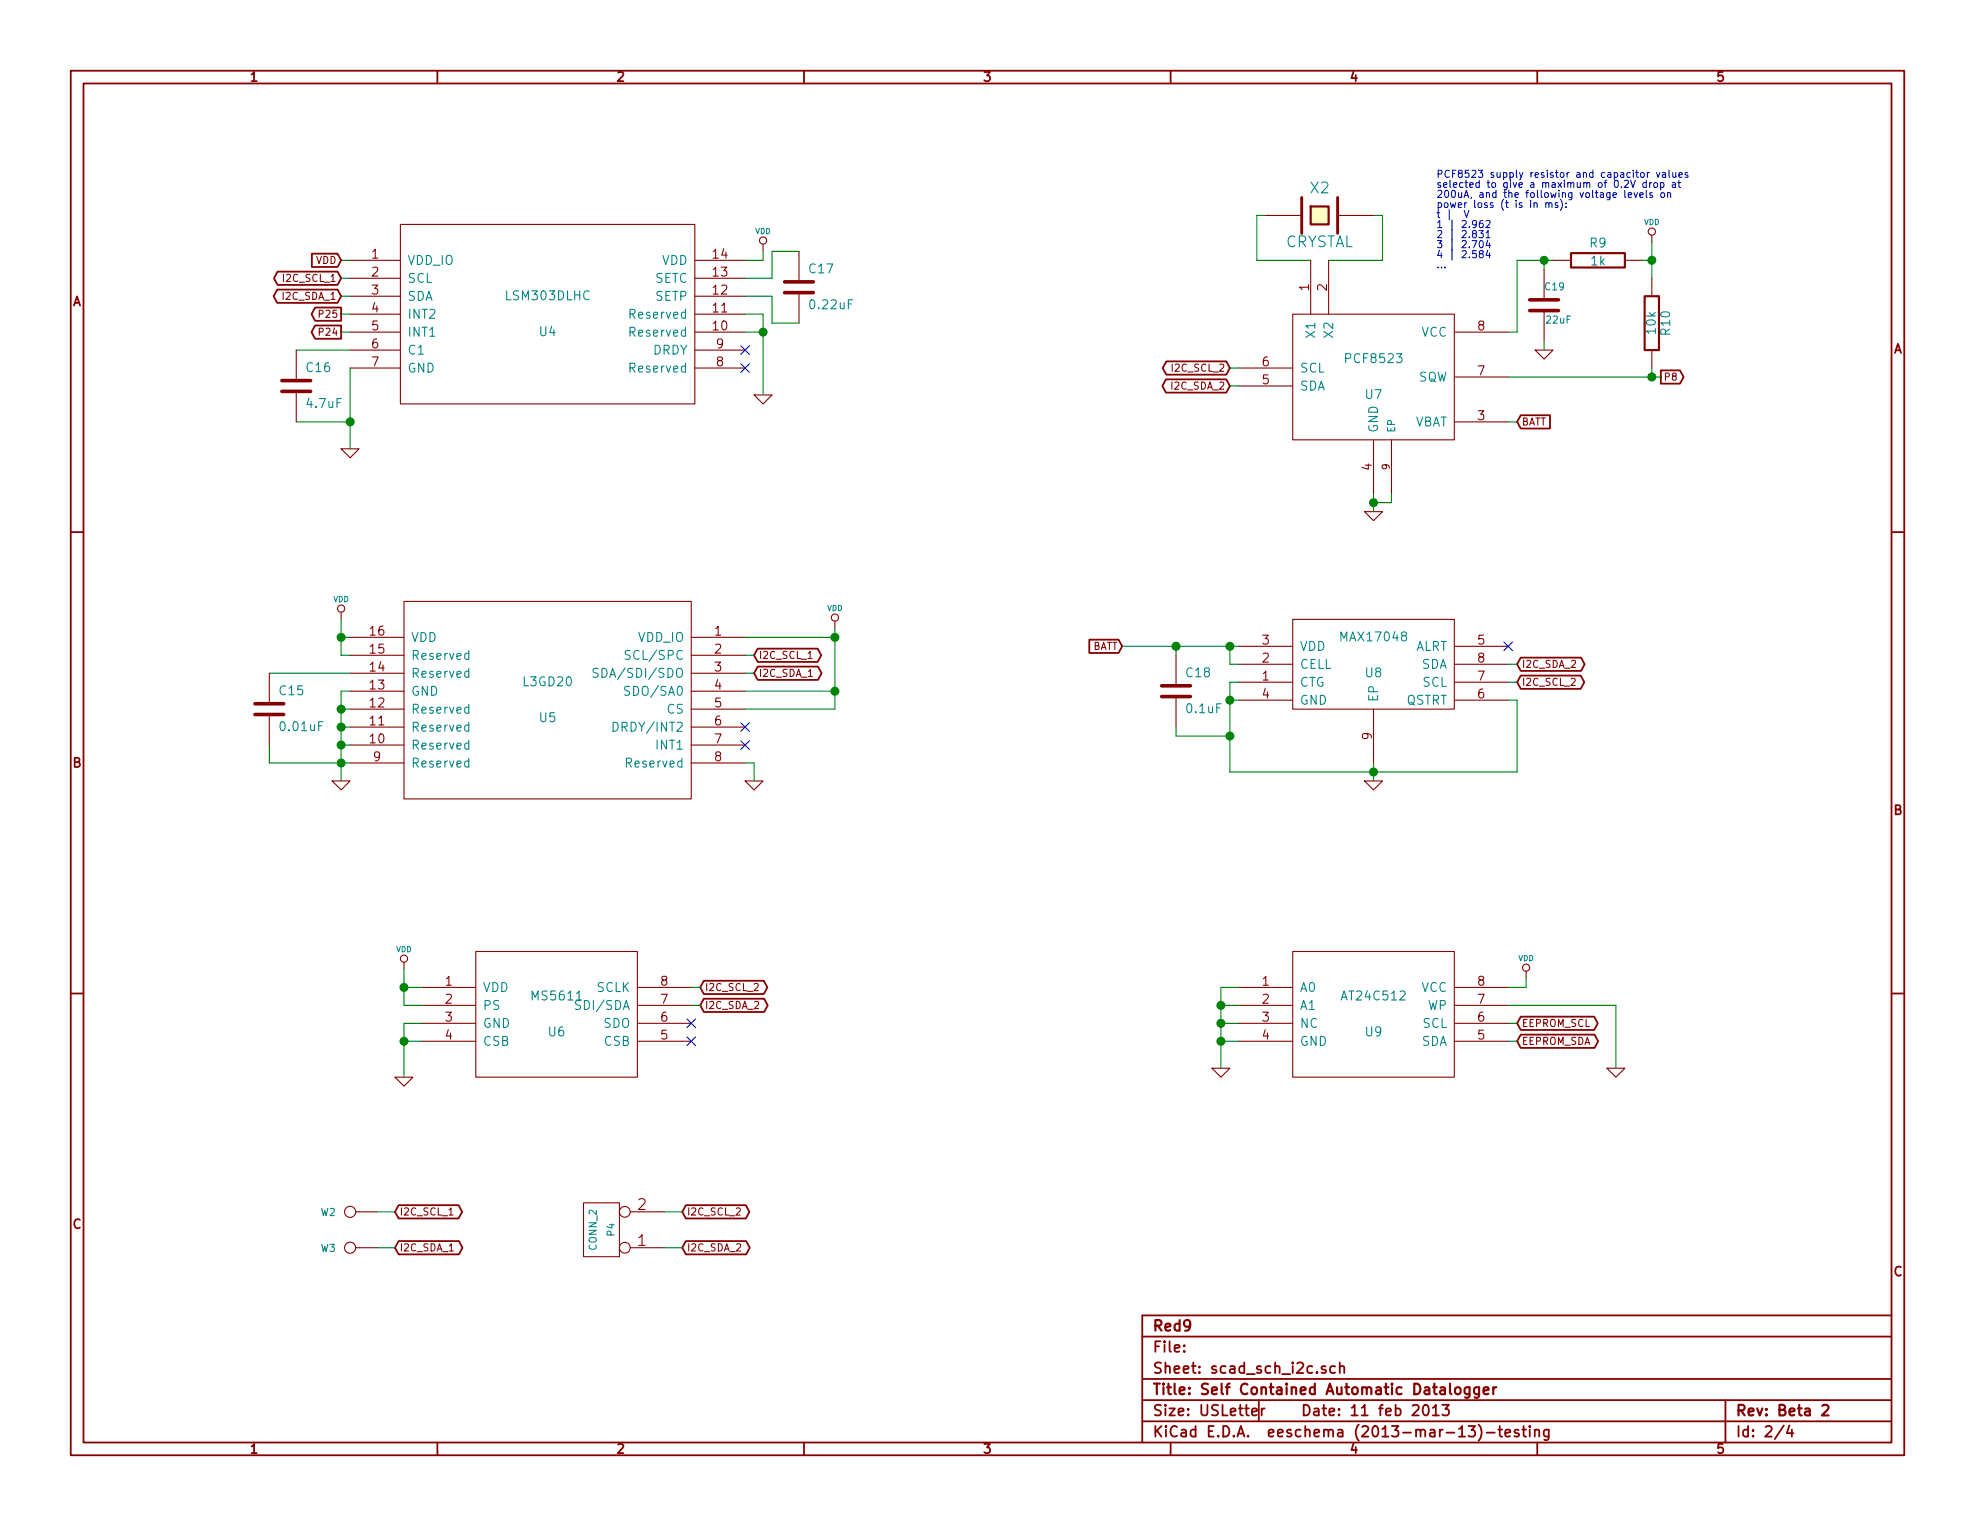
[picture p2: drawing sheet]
EESchema Schematic File Version 2
LIBS:srlm
LIBS:power
LIBS:device
LIBS:transistors
LIBS:conn
LIBS:linear
LIBS:regul
LIBS:74xx
LIBS:cmos4000
LIBS:adc-dac
LIBS:memory
LIBS:xilinx
LIBS:special
LIBS:microcontrollers
LIBS:dsp
LIBS:microchip
LIBS:analog_switches
LIBS:motorola
LIBS:texas
LIBS:intel
LIBS:audio
LIBS:interface
LIBS:digital-audio
LIBS:philips
LIBS:display
LIBS:cypress
LIBS:siliconi
LIBS:opto
LIBS:atmel
LIBS:contrib
LIBS:valves
LIBS:open-project
LIBS:scad-cache
EELAYER 24 0
EELAYER END
$Descr USLetter 11000 8500
encoding utf-8
Sheet 2 4
Title "Self Contained Automatic Datalogger"
Date "11 feb 2013"
Rev "Beta 2"
Comp "Red9"
Comment1 ""
Comment2 ""
Comment3 ""
Comment4 ""
$EndDescr
$Comp
L MS5611 U6
U 1 1
P 3100 5650
F 0 "U6" H 3100 5550 50  0000 C CNN
F 1 "MS5611" H 3100 5750 50  0000 C CNN
F 2 "MS5611" H 3100 5650 50  0001 C CNN
F 3 "DOCUMENTATION" H 3100 5650 50  0001 C CNN
	1    3100 5650
	1    0    0    -1  
$EndComp
$Comp
L GND #PWR024
U 1 1
P 6800 5950
F 0 "#PWR024" H 6800 5950 30  0001 C CNN
F 1 "GND" H 6800 5880 30  0001 C CNN
F 2 "" H 6800 5950 60  0001 C CNN
F 3 "" H 6800 5950 60  0001 C CNN
	1    6800 5950
	1    0    0    -1  
$EndComp
Text GLabel 4200 3650 2    40   3State ~ 0
I2C_SCL_1
Text GLabel 4200 3750 2    40   3State ~ 0
I2C_SDA_1
$Comp
L GND #PWR025
U 1 1
P 4200 4350
F 0 "#PWR025" H 4200 4350 30  0001 C CNN
F 1 "GND" H 4200 4280 30  0001 C CNN
F 2 "" H 4200 4350 60  0001 C CNN
F 3 "" H 4200 4350 60  0001 C CNN
	1    4200 4350
	1    0    0    -1  
$EndComp
$Comp
L GND #PWR026
U 1 1
P 1900 4350
F 0 "#PWR026" H 1900 4350 30  0001 C CNN
F 1 "GND" H 1900 4280 30  0001 C CNN
F 2 "" H 1900 4350 60  0001 C CNN
F 3 "" H 1900 4350 60  0001 C CNN
	1    1900 4350
	1    0    0    -1  
$EndComp
$Comp
L GND #PWR027
U 1 1
P 2250 6000
F 0 "#PWR027" H 2250 6000 30  0001 C CNN
F 1 "GND" H 2250 5930 30  0001 C CNN
F 2 "" H 2250 6000 60  0001 C CNN
F 3 "" H 2250 6000 60  0001 C CNN
	1    2250 6000
	1    0    0    -1  
$EndComp
Text GLabel 3900 5600 2    40   3State ~ 0
I2C_SDA_2
Text GLabel 3900 5500 2    40   3State ~ 0
I2C_SCL_2
NoConn ~ 3850 5700
NoConn ~ 3850 5800
$Comp
L GND #PWR028
U 1 1
P 9000 5950
F 0 "#PWR028" H 9000 5950 30  0001 C CNN
F 1 "GND" H 9000 5880 30  0001 C CNN
F 2 "" H 9000 5950 60  0001 C CNN
F 3 "" H 9000 5950 60  0001 C CNN
	1    9000 5950
	1    0    0    -1  
$EndComp
Text GLabel 8450 5700 2    40   3State ~ 0
EEPROM_SCL
Text GLabel 8450 5800 2    40   3State ~ 0
EEPROM_SDA
$Comp
L LSM303DLHC U4
U 1 1
P 3050 1750
F 0 "U4" H 3050 1650 50  0000 C CNN
F 1 "LSM303DLHC" H 3050 1850 50  0000 C CNN
F 2 "LGA-14" H 3050 1750 50  0001 C CNN
F 3 "DOCUMENTATION" H 3050 1750 50  0001 C CNN
	1    3050 1750
	1    0    0    -1  
$EndComp
Text GLabel 1900 1450 0    40   Input ~ 0
VDD
Text GLabel 1900 1550 0    40   3State ~ 0
I2C_SCL_1
Text GLabel 1900 1650 0    40   3State ~ 0
I2C_SDA_1
$Comp
L GND #PWR029
U 1 1
P 1950 2500
F 0 "#PWR029" H 1950 2500 30  0001 C CNN
F 1 "GND" H 1950 2430 30  0001 C CNN
F 2 "" H 1950 2500 60  0001 C CNN
F 3 "" H 1950 2500 60  0001 C CNN
	1    1950 2500
	1    0    0    -1  
$EndComp
NoConn ~ 4150 2050
$Comp
L GND #PWR030
U 1 1
P 4250 2200
F 0 "#PWR030" H 4250 2200 30  0001 C CNN
F 1 "GND" H 4250 2130 30  0001 C CNN
F 2 "" H 4250 2200 60  0001 C CNN
F 3 "" H 4250 2200 60  0001 C CNN
	1    4250 2200
	1    0    0    -1  
$EndComp
$Comp
L C C17
U 1 1
P 4450 1600
F 0 "C17" H 4500 1700 50  0000 L CNN
F 1 "0.22uF" H 4500 1500 50  0000 L CNN
F 2 "SM0603_Capa" H 4450 1600 30  0001 C CNN
F 3 "" H 4450 1600 60  0001 C CNN
	1    4450 1600
	1    0    0    -1  
$EndComp
$Comp
L VDD #PWR031
U 1 1
P 2250 5400
F 0 "#PWR031" H 2250 5500 30  0001 C CNN
F 1 "VDD" H 2250 5510 30  0000 C CNN
F 2 "" H 2250 5400 60  0001 C CNN
F 3 "" H 2250 5400 60  0001 C CNN
	1    2250 5400
	1    0    0    -1  
$EndComp
$Comp
L VDD #PWR032
U 1 1
P 8500 5450
F 0 "#PWR032" H 8500 5550 30  0001 C CNN
F 1 "VDD" H 8500 5560 30  0000 C CNN
F 2 "" H 8500 5450 60  0001 C CNN
F 3 "" H 8500 5450 60  0001 C CNN
	1    8500 5450
	1    0    0    -1  
$EndComp
$Comp
L VDD #PWR033
U 1 1
P 4250 1400
F 0 "#PWR033" H 4250 1500 30  0001 C CNN
F 1 "VDD" H 4250 1510 30  0000 C CNN
F 2 "" H 4250 1400 60  0001 C CNN
F 3 "" H 4250 1400 60  0001 C CNN
	1    4250 1400
	1    0    0    -1  
$EndComp
$Comp
L VDD #PWR034
U 1 1
P 1900 3450
F 0 "#PWR034" H 1900 3550 30  0001 C CNN
F 1 "VDD" H 1900 3560 30  0000 C CNN
F 2 "" H 1900 3450 60  0001 C CNN
F 3 "" H 1900 3450 60  0001 C CNN
	1    1900 3450
	1    0    0    -1  
$EndComp
$Comp
L L3GD20 U5
U 1 1
P 3050 3900
F 0 "U5" H 3050 3800 50  0000 C CNN
F 1 "L3GD20" H 3050 4000 50  0000 C CNN
F 2 "LGA-16" H 3050 3900 50  0001 C CNN
F 3 "DOCUMENTATION" H 3050 3900 50  0001 C CNN
	1    3050 3900
	-1   0    0    -1  
$EndComp
$Comp
L VDD #PWR035
U 1 1
P 4650 3500
F 0 "#PWR035" H 4650 3600 30  0001 C CNN
F 1 "VDD" H 4650 3610 30  0000 C CNN
F 2 "" H 4650 3500 60  0001 C CNN
F 3 "" H 4650 3500 60  0001 C CNN
	1    4650 3500
	1    0    0    -1  
$EndComp
Text GLabel 1900 1750 0    40   Output ~ 0
P25
Text GLabel 1900 1850 0    40   Output ~ 0
P24
$Comp
L R R10
U 1 1
P 9200 1800
F 0 "R10" V 9280 1800 50  0000 C CNN
F 1 "10k" V 9200 1800 50  0000 C CNN
F 2 "SM0603" V 9300 1800 50  0001 C CNN
F 3 "" H 9200 1800 60  0001 C CNN
	1    9200 1800
	1    0    0    -1  
$EndComp
$Comp
L GND #PWR036
U 1 1
P 7650 2850
F 0 "#PWR036" H 7650 2850 30  0001 C CNN
F 1 "GND" H 7650 2780 30  0001 C CNN
F 2 "" H 7650 2850 60  0001 C CNN
F 3 "" H 7650 2850 60  0001 C CNN
	1    7650 2850
	1    0    0    -1  
$EndComp
$Comp
L VDD #PWR037
U 1 1
P 9200 1350
F 0 "#PWR037" H 9200 1450 30  0001 C CNN
F 1 "VDD" H 9200 1460 30  0000 C CNN
F 2 "" H 9200 1350 60  0001 C CNN
F 3 "" H 9200 1350 60  0001 C CNN
	1    9200 1350
	1    0    0    -1  
$EndComp
Text GLabel 6850 2150 0    40   3State ~ 0
I2C_SDA_2
Text GLabel 6850 2050 0    40   3State ~ 0
I2C_SCL_2
Text GLabel 9250 2100 2    40   Output ~ 0
P8
Wire Wire Line
	1950 3750 1500 3750
Wire Wire Line
	4150 3650 4200 3650
Wire Wire Line
	4200 3750 4150 3750
Wire Wire Line
	4150 4250 4200 4250
Wire Wire Line
	4200 4250 4200 4350
Wire Wire Line
	1500 4250 1950 4250
Wire Wire Line
	1900 3850 1900 4350
Wire Wire Line
	1950 4150 1900 4150
Connection ~ 1900 4250
Wire Wire Line
	1950 4050 1900 4050
Connection ~ 1900 4150
Wire Wire Line
	1950 3950 1900 3950
Connection ~ 1900 4050
Wire Wire Line
	1950 3850 1900 3850
Connection ~ 1900 3950
Wire Wire Line
	1500 4150 1500 4250
Wire Wire Line
	2350 5700 2250 5700
Wire Wire Line
	2250 5700 2250 6000
Wire Wire Line
	2350 5800 2250 5800
Connection ~ 2250 5800
Wire Wire Line
	3850 5500 3900 5500
Wire Wire Line
	3900 5600 3850 5600
Wire Wire Line
	6900 5500 6800 5500
Wire Wire Line
	6800 5500 6800 5950
Wire Wire Line
	6900 5600 6800 5600
Connection ~ 6800 5600
Wire Wire Line
	6800 5700 6900 5700
Connection ~ 6800 5700
Wire Wire Line
	6900 5800 6800 5800
Connection ~ 6800 5800
Wire Wire Line
	8400 5600 9000 5600
Wire Wire Line
	8450 5700 8400 5700
Wire Wire Line
	8400 5800 8450 5800
Wire Wire Line
	1950 2050 1950 2500
Wire Wire Line
	1950 1650 1900 1650
Wire Wire Line
	1900 1550 1950 1550
Wire Wire Line
	1950 1450 1900 1450
Wire Wire Line
	4150 1850 4250 1850
Wire Wire Line
	4250 1750 4250 2200
Wire Wire Line
	4150 1750 4250 1750
Connection ~ 4250 1850
Wire Wire Line
	1950 1950 1650 1950
Wire Wire Line
	1650 2350 1950 2350
Connection ~ 1950 2350
Wire Wire Line
	2250 5400 2250 5600
Wire Wire Line
	2250 5600 2350 5600
Wire Wire Line
	2350 5500 2250 5500
Connection ~ 2250 5500
Wire Wire Line
	8500 5450 8500 5500
Wire Wire Line
	8500 5500 8400 5500
Wire Wire Line
	4150 1450 4250 1450
Wire Wire Line
	4250 1450 4250 1400
Wire Wire Line
	4450 1400 4300 1400
Wire Wire Line
	4300 1400 4300 1550
Wire Wire Line
	4300 1550 4150 1550
Wire Wire Line
	4150 1650 4300 1650
Wire Wire Line
	4300 1650 4300 1800
Wire Wire Line
	4300 1800 4450 1800
Wire Wire Line
	1900 3450 1900 3650
Wire Wire Line
	1900 3650 1950 3650
Wire Wire Line
	1950 3550 1900 3550
Connection ~ 1900 3550
Wire Wire Line
	4150 3550 4650 3550
Wire Wire Line
	4150 3850 4650 3850
Wire Wire Line
	4650 3950 4150 3950
Wire Wire Line
	1950 1850 1900 1850
Wire Wire Line
	1900 1750 1950 1750
Wire Wire Line
	7650 2750 7650 2850
Wire Wire Line
	8400 2100 9250 2100
Wire Wire Line
	9200 2100 9200 2050
Wire Wire Line
	6900 2150 6850 2150
Wire Wire Line
	6850 2050 6900 2050
Connection ~ 9200 2100
$Comp
L R R9
U 1 1
P 8900 1450
F 0 "R9" V 9000 1450 50  0000 C CNN
F 1 "1k" V 8900 1450 50  0000 C CNN
F 2 "SM0603" V 9000 1450 50  0001 C CNN
F 3 "" H 8900 1450 60  0001 C CNN
	1    8900 1450
	0    -1   -1   0   
$EndComp
Text Notes 8000 1000 0    40   ~ 0
PCF8523 supply resistor and capacitor values\nselected to give a maximum of 0.2V drop at\n200uA, and the following voltage levels on\npower loss (t is in ms):\nt |  V\n1 | 2.962\n2 | 2.831\n3 | 2.704\n4 | 2.584\n...\n
$Comp
L GND #PWR038
U 1 1
P 8600 1950
F 0 "#PWR038" H 8600 1950 30  0001 C CNN
F 1 "GND" H 8600 1880 30  0001 C CNN
F 2 "" H 8600 1950 60  0001 C CNN
F 3 "" H 8600 1950 60  0001 C CNN
	1    8600 1950
	1    0    0    -1  
$EndComp
Wire Wire Line
	8450 1450 8650 1450
Wire Wire Line
	8450 1450 8450 1850
Wire Wire Line
	8450 1850 8400 1850
Wire Wire Line
	8600 1450 8600 1500
Connection ~ 8600 1450
Wire Wire Line
	8600 1900 8600 1950
Wire Wire Line
	9200 1350 9200 1550
Wire Wire Line
	9150 1450 9200 1450
Connection ~ 9200 1450
Wire Wire Line
	7650 1200 7700 1200
Wire Wire Line
	7700 1200 7700 1450
Wire Wire Line
	7700 1450 7400 1450
Wire Wire Line
	7300 1450 7000 1450
Wire Wire Line
	7000 1450 7000 1200
Wire Wire Line
	7000 1200 7050 1200
$Comp
L C C15
U 1 1
P 1500 3950
F 0 "C15" H 1550 4050 50  0000 L CNN
F 1 "0.01uF" H 1550 3850 50  0000 L CNN
F 2 "SM0603_Capa" H 1550 3950 50  0001 C CNN
F 3 "" H 1500 3950 60  0001 C CNN
	1    1500 3950
	1    0    0    -1  
$EndComp
$Comp
L C C16
U 1 1
P 1650 2150
F 0 "C16" H 1700 2250 50  0000 L CNN
F 1 "4.7uF" H 1700 2050 50  0000 L CNN
F 2 "SM0603_Capa" H 1700 2150 50  0001 C CNN
F 3 "" H 1650 2150 60  0001 C CNN
	1    1650 2150
	1    0    0    -1  
$EndComp
$Comp
L MAX17048 U8
U 1 1
P 7650 3650
F 0 "U8" H 7650 3550 50  0000 C CNN
F 1 "MAX17048" H 7650 3750 50  0000 C CNN
F 2 "TDFN-EP8" H 7650 3650 50  0001 C CNN
F 3 "DOCUMENTATION" H 7650 3650 50  0001 C CNN
	1    7650 3650
	1    0    0    -1  
$EndComp
Text GLabel 8450 3800 2    40   3State ~ 0
I2C_SCL_2
Text GLabel 8450 3700 2    40   3State ~ 0
I2C_SDA_2
Text GLabel 6250 3600 0    40   Input ~ 0
BATT
$Comp
L GND #PWR039
U 1 1
P 7650 4350
F 0 "#PWR039" H 7650 4350 30  0001 C CNN
F 1 "GND" H 7650 4280 30  0001 C CNN
F 2 "" H 7650 4350 60  0001 C CNN
F 3 "" H 7650 4350 60  0001 C CNN
	1    7650 4350
	1    0    0    -1  
$EndComp
Wire Wire Line
	8400 3700 8450 3700
Wire Wire Line
	8450 3800 8400 3800
Wire Wire Line
	8400 3900 8450 3900
Wire Wire Line
	8450 3900 8450 4300
Wire Wire Line
	8450 4300 6850 4300
Wire Wire Line
	7650 4250 7650 4350
Connection ~ 7650 4300
Wire Wire Line
	6900 3900 6850 3900
Wire Wire Line
	6850 4300 6850 3800
Wire Wire Line
	6850 3800 6900 3800
Connection ~ 6850 3900
Wire Wire Line
	6250 3600 6900 3600
Wire Wire Line
	6850 3600 6850 3700
Wire Wire Line
	6850 3700 6900 3700
Connection ~ 6850 3600
NoConn ~ 8400 3600
$Comp
L C C18
U 1 1
P 6550 3850
F 0 "C18" H 6600 3950 50  0000 L CNN
F 1 "0.1uF" H 6600 3750 50  0000 L CNN
F 2 "SM0603_Capa" H 6600 3850 50  0001 C CNN
F 3 "" H 6550 3850 60  0001 C CNN
	1    6550 3850
	1    0    0    -1  
$EndComp
Wire Wire Line
	6550 3600 6550 3650
Connection ~ 6550 3600
Wire Wire Line
	6550 4050 6550 4100
Wire Wire Line
	6550 4100 6850 4100
Connection ~ 6850 4100
NoConn ~ 4150 4050
NoConn ~ 4150 4150
Wire Wire Line
	9000 5600 9000 5950
$Comp
L PCF8523 U7
U 1 1
P 7650 2100
F 0 "U7" H 7650 2000 50  0000 C CNN
F 1 "PCF8523" H 7650 2200 50  0000 C CNN
F 2 "SOT909-EP" H 7650 2100 50  0001 C CNN
F 3 "DOCUMENTATION" H 7650 2100 50  0001 C CNN
	1    7650 2100
	1    0    0    -1  
$EndComp
Text GLabel 8450 2350 2    40   Input ~ 0
BATT
Wire Wire Line
	8400 2350 8450 2350
Wire Wire Line
	7750 2750 7750 2800
Wire Wire Line
	7750 2800 7650 2800
Connection ~ 7650 2800
$Comp
L CRYSTAL X2
U 1 1
P 7350 1200
F 0 "X2" H 7350 1350 60  0000 C CNN
F 1 "CRYSTAL" H 7350 1050 60  0000 C CNN
F 2 "ST2012SB" H 7350 1200 60  0001 C CNN
F 3 "" H 7350 1200 60  0001 C CNN
	1    7350 1200
	1    0    0    -1  
$EndComp
NoConn ~ 4150 1950
Wire Wire Line
	4650 3500 4650 3950
Connection ~ 4650 3550
Connection ~ 4650 3850
$Comp
L AT24C512 U9
U 1 1
P 7650 5650
F 0 "U9" H 7650 5550 50  0000 C CNN
F 1 "AT24C512" H 7650 5750 50  0000 C CNN
F 2 "-TSSOP8" H 7650 5650 50  0001 C CNN
F 3 "DOCUMENTATION" H 7650 5650 50  0001 C CNN
	1    7650 5650
	1    0    0    -1  
$EndComp
$Comp
L C C19
U 1 1
P 8600 1700
F 0 "C19" H 8600 1800 40  0000 L CNN
F 1 "22uF" H 8606 1615 40  0000 L CNN
F 2 "SM0603_Capa" H 8638 1550 30  0001 C CNN
F 3 "" H 8600 1700 60  0000 C CNN
	1    8600 1700
	1    0    0    -1  
$EndComp
Text GLabel 3800 6750 2    40   BiDi ~ 0
I2C_SCL_2
Text GLabel 3800 6950 2    40   BiDi ~ 0
I2C_SDA_2
Wire Wire Line
	3700 6750 3800 6750
$Comp
L CONN_2 P4
U 1 1
P 3350 6850
F 0 "P4" V 3300 6850 40  0000 C CNN
F 1 "CONN_2" V 3400 6850 40  0000 C CNN
F 2 "" H 3350 6850 60  0000 C CNN
F 3 "" H 3350 6850 60  0000 C CNN
	1    3350 6850
	-1   0    0    1   
$EndComp
Wire Wire Line
	3800 6950 3700 6950
$Comp
L CONN_1 W2
U 1 1
P 1950 6750
F 0 "W2" H 2030 6750 40  0000 L CNN
F 1 "CONN_1" H 1950 6805 30  0001 C CNN
F 2 "" H 1950 6750 60  0000 C CNN
F 3 "" H 1950 6750 60  0000 C CNN
	1    1950 6750
	-1   0    0    1   
$EndComp
$Comp
L CONN_1 W3
U 1 1
P 1950 6950
F 0 "W3" H 2030 6950 40  0000 L CNN
F 1 "CONN_1" H 1950 7005 30  0001 C CNN
F 2 "" H 1950 6950 60  0000 C CNN
F 3 "" H 1950 6950 60  0000 C CNN
	1    1950 6950
	-1   0    0    1   
$EndComp
Text GLabel 2200 6750 2    40   BiDi ~ 0
I2C_SCL_1
Text GLabel 2200 6950 2    40   BiDi ~ 0
I2C_SDA_1
Wire Wire Line
	2100 6750 2200 6750
Wire Wire Line
	2100 6950 2200 6950
$EndSCHEMATC
